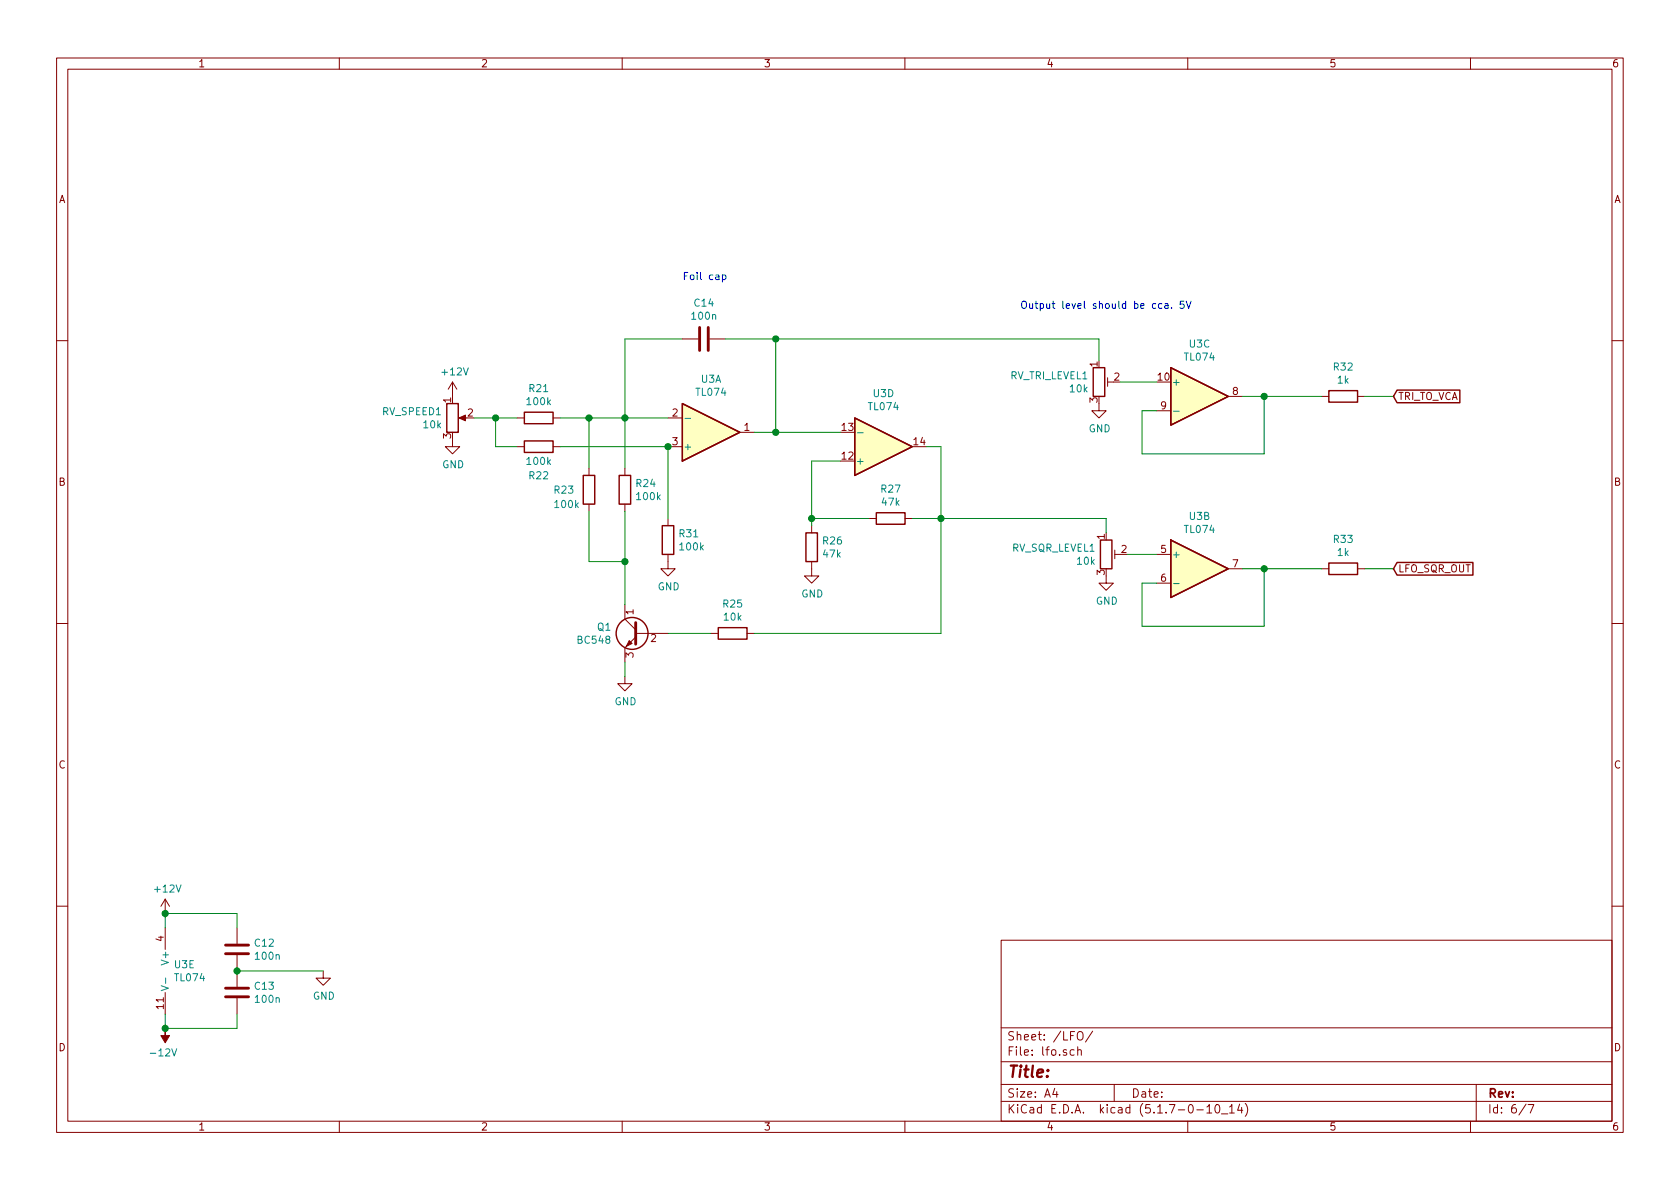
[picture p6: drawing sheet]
<svg xmlns="http://www.w3.org/2000/svg" width="297mm" height="210mm" viewBox="0 0 297 210" stroke-linecap="round" stroke-linejoin="round" font-family="sans-serif">
<g fill="none" stroke="#840000" stroke-width=".18">
<path d="M10 10.3h277v189.9h-277zM12 12.2h273v186.1h-273zM60 10.3v1.9M110 10.3v1.9M160 10.3v1.9M210 10.3v1.9M260 10.3v1.9M120.6 59.9h2.8M125.5 59.9h2.8M10 60.2h2M80 77.7v1.3h1.3l-1.3 1.3-1.3-1.3h1.3M80 67.6l-.8 1.2"/>
<path d="M80 67.6v2.5M80 67.6l.8 1.2M81.5 73.9h1M91.4 73.9h1.3M91.4 79h1.3M97.8 73.9h1.3M97.8 79h1.3M118.1 73.9h2.5M118.1 79h2.5M130.8 76.4h2.5M194.3 71.4v1.2h1.3l-1.3 1.3-1.3-1.3h1.3M195.8 66.8v1.5"/>
<path d="M195.8 67.6h1M204.5 72.6h2.5M217.2 70.1h2.5M233.7 70.1h1.2M240 70.1h1.3M285 60.2h2M104.1 82.8v1.3M104.1 89.1v1.3M110.5 82.8v1.3M110.5 89.1v1.3M118.1 98v2.6h1.3l-1.3 1.2-1.3-1.2h1.3M118.1 91.7v1.3"/>
<path d="M143.5 99.3v2.5h1.3l-1.3 1.3-1.3-1.3h1.3M143.5 93v1.2M153.7 91.7h1.2M160 91.7h1.3M197.1 98h1M197.1 97.3v1.5M204.5 98h2.5M10 110.3h2M110.5 119.6v1.3h1.3l-1.3 1.3-1.3-1.3h1.3M110.5 106.9v2.6l1.9 1.9M112.4 112.6l-1.9 1.9v2.6M112.4 112h5.7"/>
<path d="M125.7 112h1.3M132.1 112h1.2M195.6 101.8v1.3h1.2l-1.2 1.3-1.3-1.3h1.3M204.5 103.1h2.5M217.2 100.6h2.5M233.7 100.6h1.2M240 100.6h1.3M285 110.3h2M29.2 159v2.5M29.2 159l-.8 1.3M29.2 159l.8 1.3M10 160.2h2"/>
<path d="M29.2 164.1v3.8M29.2 175.5v3.8M41.9 164.1v2.8M41.9 168.9v5.6M41.9 176.5v2.8M57.1 171.7v1.3h1.3l-1.3 1.2-1.2-1.2h1.2M177 166.3h108v32h-108zM285 160.2h2M60 198.3v1.9M110 198.3v1.9M160 198.3v1.9M177 194.8h108"/>
<path d="M177 191.8h108M177 187.8h108M177 181.8h108M186.5 192.5l-.4 1h1M186.8 193v1M189.9 185.7l-.4-.1-.3 .3 .1 .6h.6M190.6 185.7l.2-.1 .3 .1 .1 .9M190.6 182.6l.2-.2a.53 .53 0 0 1 .7 .5v.5a.51 .51 0 0 1-.8 .4 1.05 1.05 0 0 1-.1-1.2zM190.6 185.1v1.5M193.2 182.3l-1.3 2M197 191.8v3M210 198.3v1.9"/>
<path d="M211.6 196.3h1.2M213.4 195.8l.4-.5v1.5M213.4 196.8h.8M215 195.4l.3-.1a.94 .94 0 0 1 0 1.5 .8 .8 0 0 1-.6-.6 .8 .8 0 0 1 .3-.8zM216 197h1.1M217.4 195.8l.4-.5v1.5M217.4 196.8h.8M219.2 195.2l-.4 1.1h.9M219.5 195.8v1M220.2 195.1a1.71 1.71 0 0 1 0 2.3M260 198.3v1.9M261 191.8v6.5"/>
<path d="M269.8 195.2l-1.2 2M270.2 195.3h1l-.6 1.5"/>
</g>
<path d="M123.7 57.9v4.1M125.2 57.9v4.1M112.4 110.1v3.8M39.9 168.7h4M39.9 167.1h4M39.9 176.3h4M39.9 174.7h4" fill="none" stroke="#840000" stroke-width=".51"/>
<g fill="none" stroke="#840000" stroke-width=".25">
<path d="M79 71.4h2v5h-2zM92.7 72.9h5.1v2h-5.1zM92.7 78h5.1v2h-5.1zM120.6 71.4l10.2 5-10.2 5.1zM151.1 73.9l10.2 5.1-10.2 5.1zM193.3 65h2v5.1h-2zM207 65l10.2 5.1-10.2 5.1zM234.9 69.1h5.1v2h-5.1zM247 69h11.1v2.2h-11.1l-.6-1.1zM103.1 84.1h2.1v5h-2.1zM109.5 84.1h2v5h-2zM117.1 93h2v5h-2z"/>
<path d="M142.5 94.2h2v5.1h-2zM154.9 90.7h5.1v2h-5.1zM194.6 95.5h2v5.1h-2zM207 95.5l10.2 5.1-10.2 5.1zM234.9 99.6h5.1v2h-5.1zM247 99.5h13.4v2.2h-13.4l-.6-1.1zM127 111h5.1v2h-5.1z"/>
<circle cx="111.8" cy="112" r="2.82"/>
</g>
<path d="M121.1 74h1M151.6 76.5h1M207.5 72.7h1M207.5 103.2h1M28.5 174.3l1.3 .4-1.3 .5M29.3 172.9v1" fill="none" stroke="#008484" stroke-width=".18"/>
<g fill="#ffffc2" stroke="#ffffc2" stroke-width=".18">
<path d="M151.1 73.9l10.2 5.1-10.2 5.1z"/>
<path d="M207 65l10.2 5.1-10.2 5.1z"/>
<path d="M207 95.5l10.2 5.1-10.2 5.1z"/>
<path d="M120.6 71.4l10.2 5-10.2 5.1z"/>
</g>
<g fill="#840000" stroke="#840000" stroke-width=".18">
<path d="M29.2 181.9v1.2h.8l-.8 1.3-.8-1.3h.8z"/>
<path d="M81.2 73.9l1.1-.5v1z"/>
<path d="M111.3 113.3l.5 .5-1.1 .5z"/>
</g>
<g fill="none" stroke="#008400" stroke-width=".18">
<path d="M120.6 59.9h-10.1v22.9M128.3 59.9h66v3.8M137.2 59.9v16.5M83.8 73.9h7.6M87.6 73.9v5.1h3.8M99.1 73.9h19M99.1 79h19v12.7M104.1 73.9v8.9M133.3 76.4h15.3M163.8 79h2.6v33h-33.1M198.1 67.6h6.4M219.7 70.1h14"/>
<path d="M223.5 70.1v10.2h-21.6v-7.7h2.6M241.3 70.1h5.1M104.1 90.4v8.9h6.4M110.5 90.4v16.5M143.5 91.7h10.2M148.6 81.5h-5.1v11.5M161.3 91.7h34.3v2.5M199.4 98h5.1M110.5 117.1v2.5M118.1 112h7.6M219.7 100.6h14M223.5 100.6v10.1h-21.6v-7.6h2.6"/>
<path d="M241.3 100.6h5.1M29.2 164.1v-2.6h12.7v2.6M29.2 179.3v2.6h12.7v-2.6M41.9 171.7h15.2"/>
</g>
<path d="M127.7 48.7l.4-.1 .2 .2-.1 .6h-.5M127.7 48.6v1.3M205.4 53.7h-.3l-.3 .2 .2 .6h.4M206 53.7h.5v.8M206.5 54h-.4l-.2 .2 .2 .3h.4M207.1 54.4v.1M209.3 53.3h-.6l-.1 .6 .2-.2 .5 .2v.5l-.2 .1-.5-.1M209.7 53.3l.5 1.2 .4-1.2" fill="none" stroke="#0000c2" stroke-width=".18"/>
<g fill="#008400" stroke="#008400" stroke-width=".25">
<circle cx="118.1" cy="79" r=".51"/>
<circle cx="29.2" cy="161.5" r=".51"/>
<circle cx="223.5" cy="70.1" r=".51"/>
<circle cx="41.9" cy="171.7" r=".51"/>
<circle cx="29.2" cy="181.9" r=".51"/>
<circle cx="137.2" cy="59.9" r=".51"/>
<circle cx="137.2" cy="76.4" r=".51"/>
<circle cx="223.5" cy="100.6" r=".51"/>
<circle cx="166.4" cy="91.7" r=".51"/>
<circle cx="143.5" cy="91.7" r=".51"/>
<circle cx="87.6" cy="73.9" r=".51"/>
<circle cx="104.1" cy="73.9" r=".51"/>
<circle cx="110.5" cy="99.3" r=".51"/>
<circle cx="110.5" cy="73.9" r=".51"/>
</g>
<text font-size="2.8" fill="#840000" x="178" y="190.5">Title:</text>
<g font-size="2.1" fill="#840000">
<text x="178" y="184">Sheet: /LFO/</text>
<text x="178" y="186.7">File: lfo.sch</text>
<text x="178" y="196.9">KiCad E.D.A. kicad (5.1.7-0-10_14)</text>
<text x="178" y="194.1">Size: A4</text>
<text x="200" y="194.1">Date:</text>
<text x="263" y="194.1">Rev:</text>
<text x="263" y="196.9">Id: 6/7</text>
</g>
<g font-size="1.8" fill="#840000">
<text x="35" y="11.9">1</text>
<text x="85" y="11.9">2</text>
<text x="135" y="11.9">3</text>
<text x="185" y="11.9">4</text>
<text x="235" y="11.9">5</text>
<text x="285" y="11.9">6</text>
<text x="10.4" y="35.9">A</text>
<text x="285.4" y="35.9">A</text>
<text x="194.1" y="64.9" transform="rotate(-90 194.1 64.9)">1</text>
<text x="79.8" y="71.2" transform="rotate(-90 79.8 71.2)">1</text>
<text x="194.1" y="71.2" transform="rotate(-90 194.1 71.2)">3</text>
<text x="197" y="67.3">2</text>
<text x="204.8" y="67.3">10</text>
<text x="218" y="69.8">8</text>
<text x="247.2" y="70.7">TRI_TO_VCA</text>
<text x="79.8" y="77.6" transform="rotate(-90 79.8 77.6)">3</text>
<text x="82.7" y="73.7">2</text>
<text x="118.9" y="73.7">2</text>
<text x="131.6" y="76.2">1</text>
<text x="148.9" y="76.2">13</text>
<text x="205.3" y="72.4">9</text>
<text x="118.9" y="78.7">3</text>
<text x="148.9" y="81.3">12</text>
<text x="161.6" y="78.7">14</text>
<text x="10.4" y="85.9">B</text>
<text x="285.4" y="85.9">B</text>
<text x="195.3" y="95.3" transform="rotate(-90 195.3 95.3)">1</text>
<text x="195.3" y="101.7" transform="rotate(-90 195.3 101.7)">3</text>
<text x="198.3" y="97.8">2</text>
<text x="205.3" y="97.8">5</text>
<text x="218" y="100.3">7</text>
<text x="247.2" y="101.2">LFO_SQR_OUT</text>
<text x="205.3" y="102.9">6</text>
<text x="112" y="108.7" transform="rotate(-90 112 108.7)">1</text>
<text x="115.1" y="113.5">2</text>
<text x="112" y="116.3" transform="rotate(-90 112 116.3)">3</text>
<text x="10.4" y="135.9">C</text>
<text x="285.4" y="135.9">C</text>
<text x="29" y="166.5" transform="rotate(-90 29 166.5)">4</text>
<text x="29" y="178.4" transform="rotate(-90 29 178.4)">11</text>
<text x="10.4" y="185.9">D</text>
<text x="285.4" y="185.9">D</text>
<text x="35" y="199.9">1</text>
<text x="85" y="199.9">2</text>
<text x="135" y="199.9">3</text>
<text x="185" y="199.9">4</text>
<text x="235" y="199.9">5</text>
<text x="285" y="199.9">6</text>
</g>
<g font-size="1.8" fill="#0000c2">
<text x="120.6" y="49.5">Foil cap</text>
<text x="180.3" y="54.6">Output level should be cca. 5V</text>
</g>
<g font-size="1.8" fill="#008484">
<text x="122.5" y="56.5">100n</text>
<text x="122.8" y="54.2">C14</text>
<text x="209.5" y="63.8">TL074</text>
<text x="210.3" y="61.5">U3C</text>
<text x="235.9" y="65.5">R32</text>
<text x="78.3" y="66.4">+12V</text>
<text x="93.3" y="71.6">100k</text>
<text x="93.6" y="69.3">R21</text>
<text x="123.2" y="70">TL074</text>
<text x="124" y="67.7">U3A</text>
<text x="154.5" y="70.2">U3D</text>
<text x="178.6" y="67.1">RV_TRI_LEVEL1</text>
<text x="189.3" y="69.4">10k</text>
<text x="207.1" y="68.2">+</text>
<text x="236.5" y="67.8">1k</text>
<text x="67.6" y="73.4">RV_SPEED1</text>
<text x="75" y="75.7">10k</text>
<text x="153.7" y="72.5">TL074</text>
<text x="192.5" y="76.4">GND</text>
<text x="78.2" y="82.8">GND</text>
<text x="93.3" y="82.2">100k</text>
<text x="120.8" y="79.6">+</text>
<text x="151.3" y="82.2">+</text>
<text x="93.6" y="84.8">R22</text>
<text x="98.1" y="87.3">R23</text>
<text x="98.2" y="89.8">100k</text>
<text x="112.5" y="86.1">R24</text>
<text x="112.7" y="88.4">100k</text>
<text x="155.9" y="87.1">R27</text>
<text x="156" y="89.4">47k</text>
<text x="120.2" y="95">R31</text>
<text x="209.5" y="94.3">TL074</text>
<text x="210.3" y="91.9">U3B</text>
<text x="120.3" y="97.3">100k</text>
<text x="145.6" y="96.3">R26</text>
<text x="145.6" y="98.6">47k</text>
<text x="178.9" y="97.6">RV_SQR_LEVEL1</text>
<text x="190.5" y="99.9">10k</text>
<text x="207.1" y="98.7">+</text>
<text x="235.9" y="96">R33</text>
<text x="236.5" y="98.3">1k</text>
<text x="116.3" y="104.4">GND</text>
<text x="127.9" y="107.4">R25</text>
<text x="141.7" y="105.7">GND</text>
<text x="193.8" y="106.9">GND</text>
<text x="102.3" y="113.8">BC548</text>
<text x="105.7" y="111.5">Q1</text>
<text x="128.1" y="109.7">10k</text>
<text x="108.7" y="124.7">GND</text>
<text x="27.5" y="157.8">+12V</text>
<text x="45.1" y="167.4">C12</text>
<text x="29.8" y="170.2" transform="rotate(-90 29.8 170.2)">V+</text>
<text x="30.9" y="171.2">U3E</text>
<text x="31" y="173.5">TL074</text>
<text x="45.3" y="169.7">100n</text>
<text x="45.1" y="175">C13</text>
<text x="45.3" y="177.3">100n</text>
<text x="55.3" y="176.8">GND</text>
<text x="27" y="186.8">-12V</text>
</g>
</svg>
